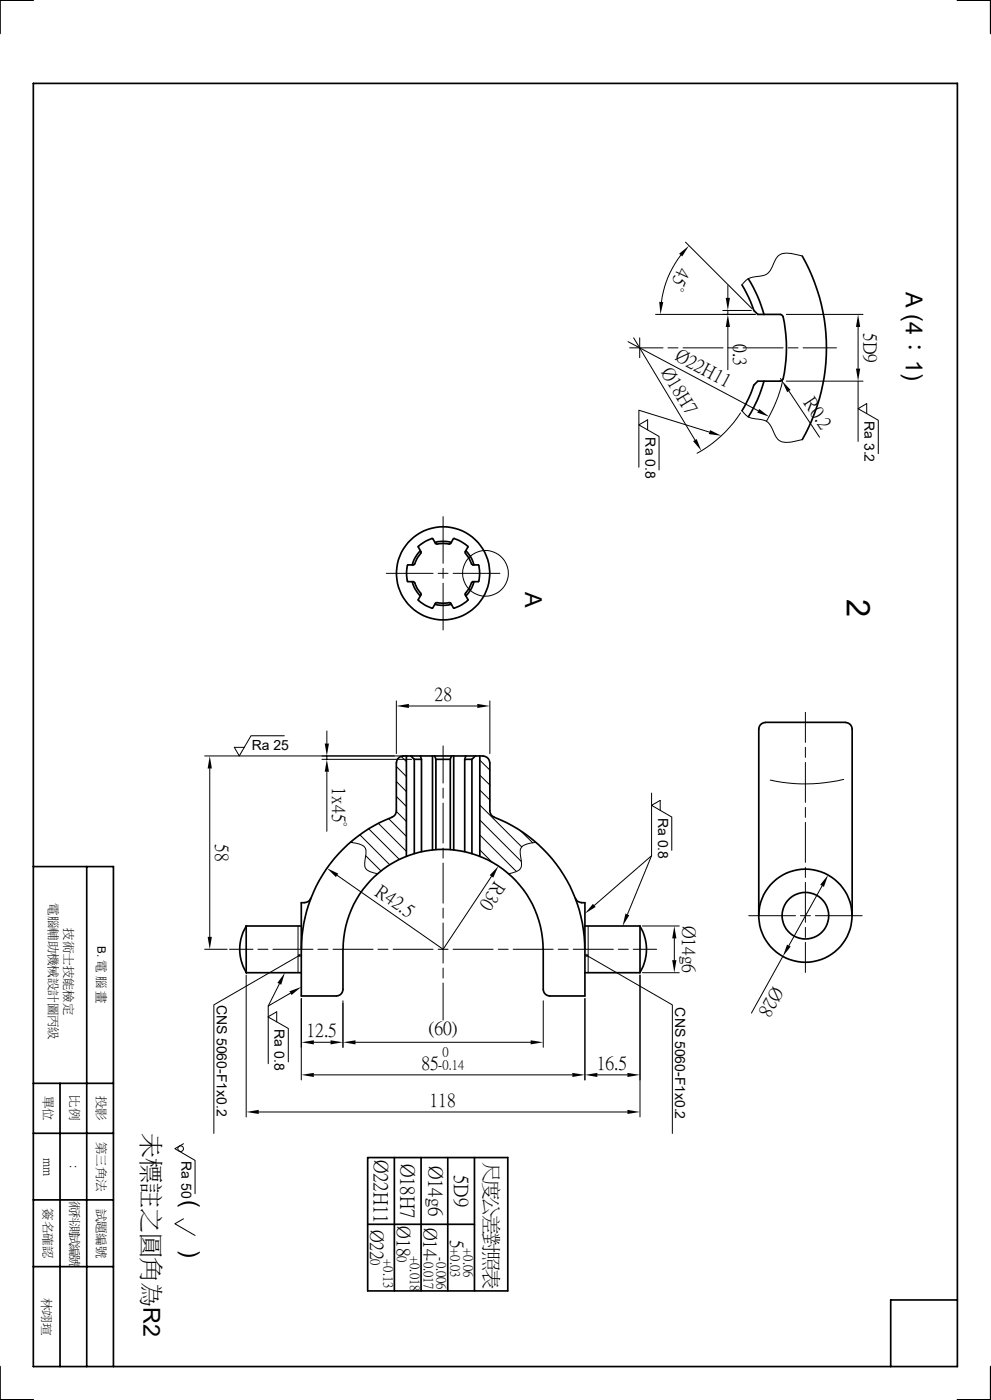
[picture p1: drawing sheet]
<svg xmlns="http://www.w3.org/2000/svg" width="297mm" height="420mm" viewBox="0 0 297 420" stroke-linecap="round" stroke-linejoin="round" font-family="sans-serif">
<g fill="none" stroke="#000" stroke-width=".51">
<path d="M10 0h-10v10M286.9 0h10v10M10 25h276.9v385h-276.9zM240.5 76.8a55.9 55.9 0 0 1 0 55.1M222.4 85.5l2 3.7 1.5 4M224.3 83.7a38.7 38.7 0 0 1 4.7 10.7M225.9 93.1l1.2 1.2 7 .1 .6 .6M234.7 95a40.3 40.3 0 0 1-.2 19l-.6 .3M229 114.3a38.7 38.7 0 0 1-4.7 10.8M233.9 114.3h-6.8l-1.2 1.2-1.5 4-2 3.7M122.3 174.5h1.7l.2 .3M123.5 174.5l1 2.3 1.5 2"/>
<path d="M124.2 169.2l-.2 .3h-1.8a7.8 7.8 0 0 0 .1 5M124.3 174.8l.7 1.7 1.1 1.5M125.3 164.1l.9 1.5-.1 .4-1.1 1.5-.7 1.7M125.4 179.9v.2M126 165.2l-1.5 2-1 2.3M126.1 178l.1 .4-.9 1.5M129.6 161.6a8.1 8.1 0 0 0-4.2 2.5M129.7 161.6l.9 1.5 .3 .1M130.3 162.7l2.5-.3 2.5 .3M130.9 163.2l1.9-.2 1.9 .2M135.9 161.6l-.9 1.5-.3 .1M136 161.6a8.6 8.6 0 0 1 4.2 2.5"/>
<path d="M139.5 178l-.1 .4 .9 1.5M139.6 165.2l1.5 2 1 2.3M140.2 179.9v.2M140.3 164.1l-.9 1.5 .1 .4 1.1 1.5 .7 1.7M141.3 174.8l-.7 1.7-1.1 1.5M141.4 169.2l.2 .3h1.8a7.8 7.8 0 0 1-.1 5M142.1 174.5l-1 2.3-1.5 2M143.3 174.5h-1.7l-.2 .3M125.4 180.1a9.2 9.2 0 0 0 4.2 2.3M129.7 182.4l.9-1.5 .3-.1 1.9 .2 1.9-.2 .3 .1 .9 1.5M130.3 181.3l2.5 .3 2.5-.3M140.2 180.1a9.2 9.2 0 0 1-4.2 2.3"/>
<path d="M229.4 216.7a2.02 2.02 0 0 0-2 2v56M229.4 216.7h24M253.4 216.7a2.02 2.02 0 0 1 2 2v56M118.8 228.8v14.4l-.4 1.2-.9 .7M118.8 228.8a2.1 2.1 0 0 1 2-2h24a2.1 2.1 0 0 1 2 2v14.4l.4 1.2 .9 .7M121.8 226.8v30.1M123.1 226.8l1.1 1M124.2 227.8h2.1v27.7M124.2 227.8v28.3M126 226.8l.3 1M129.6 226.8v28.2M130.3 226.8l.3 1v27"/>
<path d="M130.6 227.8h4.4M135.3 226.8l-.3 1v27M136 226.8v28.2M139.6 226.8l-.3 1M141.4 227.8h-2.1v27.7M141.4 227.8v28.3M142.5 226.8l-1.1 1M143.8 226.8v30.1M10 260h24v150M26 260v150M117.5 245.2a42.4 42.4 0 0 0-27.2 39.6M148.1 245.2a42.4 42.4 0 0 1 27.2 39.6"/>
<path d="M73.8 277.8v14h16.5M73.8 277.8h16.5M73.8 277.8a13.3 13.3 0 0 0 0 14M93.1 269.5l-.7 .9-1.1 .4h-1v28h10.5a2.02 2.02 0 0 0 2-2v-12a30 30 0 0 1 30-30 30 30 0 0 1 30 30M172.5 269.5l.7 .9 .7 .3 1.4 .1v28h-10.5a2.02 2.02 0 0 1-2-2v-12M175.3 277.8h16.5v14h-16.5M191.8 277.8a13.3 13.3 0 0 1 0 14M10 340h24M10 325h24M18 325v85M10 360h24M110.2 347.3h42v40h-42z"/>
<path d="M118.2 347.3v40M126.2 347.3v40M134.2 347.3v40M142.2 347.3v40M10 380h24M110.2 367.3h32M286.9 390h-19.9v20M0 410v9.9h10M296.9 410v9.9h-10"/>
<circle cx="132.8" cy="172" r="14"/>
<circle cx="241.4" cy="274.7" r="7"/>
<circle cx="241.4" cy="274.7" r="14"/>
</g>
<g fill="none" stroke="#000" stroke-width=".3">
<path d="M204 76.5a28.7 28.7 0 0 0-5.8 14.1M205.4 72.6l20 20M240.5 76.8a12.3 12.3 0 0 0-6-.7 3.8 3.8 0 0 0-2.5 2.7l-.6 1.3a4.2 4.2 0 0 1-4.3 2.8 5.1 5.1 0 0 0-4.7 2.6M216.6 93.1h8.6M218.1 85.6v3.8M218.1 93.1v1.2M218.1 98.1v12.8M226.4 94.3h-29.9M235.7 94.3h23M257.2 98.1v12.5M188.2 102.5l39 20.7M188.7 104.4h10"/>
<path d="M189.9 101.3l18.4 30.7M191.7 101.3v6M200.2 104.4h3M204.7 104.4h12M218.2 104.4h3M222.7 104.4h12M233.9 113.5l.5 .7M234.5 114.4a42.1 42.1 0 0 1-4.8 12M235.7 114.3h23M236.2 104.4h3M236.4 117.3l9.2 13.8M240.7 104.4h10"/>
<path d="M257.2 114.3v18.1M194.1 128.9v-3l-2.6 1.6 6 3.4v10.1M212.6 129.6l-21.1-6.5v17.1M222 123.9a36.3 36.3 0 0 1-13.1 12.1M222.4 123.2a5.1 5.1 0 0 0 4.7 2.5 4.2 4.2 0 0 1 4.3 2.8l.6 1.4a4 4 0 0 0 5.3 2.7l3.2-.7M259.8 124.1v-3l-2.6 1.5 6 3.5v10M132.8 155v14M115.8 172h14M131.3 172h3M132.8 170.5v3M132.8 175v14M135.8 172h14"/>
<path d="M98 219.3v3.8M118.8 210.3v15.8M122.6 211.8h20.4M146.8 210.3v15.8M241.4 213.7v9M61.3 226.8h61.1M62.9 230.5v50.6M85.2 220.7h-10l-3.5 6.1-1.5-2.6h3M96.5 227.8h26.9M98 226.8v1M98 231.5v17.9M118.8 230l3 3"/>
<path d="M118.8 234.4l3 3M118.8 238.9l3 3M120.2 226.9l1.6 1.6M132.8 223.8v11.1M132.8 236.4v3M143.8 228l3 3M143.8 232.5l3 3M143.8 237l3 3M195.3 237.9v18.8l-7.3 17.6M241.4 224.2v3M241.4 228.7v12M252.9 233.8a49.1 49.1 0 0 1-22.1 .2"/>
<path d="M104.9 252.7a5.7 5.7 0 0 1 4.5 1.6 2.98 2.98 0 0 1 .2 2.7 5.2 5.2 0 0 0 0 3.5 4.8 4.8 0 0 0 3.6 1.6M105.3 252.4l.4 .4M107.8 250.4l9 9M109.6 256.7l4.6 4.6M110.5 248.6l9.2 9.2M113.4 247l8.4 8.4M116.5 245.6l5.3 5.3M118.8 243.4l3 3M132.8 240.9v12M132.8 254.4v3M132.8 258.9v12M143.8 241.5l12.6 12.6"/>
<path d="M143.8 246l12.5 12.4M143.8 250.5l11 11M143.8 255l3.6 3.6M155.9 249.1l3.7 3.7M160.7 252.7a5.7 5.7 0 0 0-4.5 1.6 2.98 2.98 0 0 0-.2 2.7 5.2 5.2 0 0 1 0 3.5 4.8 4.8 0 0 1-3.6 1.6M195.3 256.7l-17.2 14.9M197.9 243.1v-3l-2.6 1.5 6 3.5v10M241.4 242.2v3M241.4 246.7v12M89.3 277.8v14M101 262.6l31.8 22.2 14.5-21.9M132.8 272.4v3"/>
<path d="M132.8 276.9v12M176.3 277.8v14M192.5 277.8h11.1M224.4 274.7h14M239.9 274.7h3M241.4 260.2v3M241.4 264.7v12M241.4 278.2v3M244.4 274.7h14M246.4 265.8l-10 17.9M61.3 284.8h6.8M68.8 284.8h7"/>
<path d="M73.8 292.5v42.6M77.3 284.8h3M81.8 284.8h12M83.7 295.1l-3.3 6.7M87 297.9l-6.6 3.9v17.3M89.8 286.6l-25.7 14.9v38.5M90.3 299.6v24.4M95.3 284.8h3M99.8 284.8h12M113.3 284.8h3M117.8 284.8h12M131.3 284.8h3"/>
<path d="M132.8 290.4v3M132.8 294.9v11.1M135.8 284.8h12M149.3 284.8h3M153.8 284.8h12M167.3 284.8h3M171.8 284.8h12M175.3 299.6v24.4M175.8 286.6l25.7 14.9v38.5M185.3 284.8h3M189.8 284.8h7M191.8 292.5v42.6"/>
<path d="M192.5 291.8h11.1M202.1 281.5v6.5M234.6 286.9l-9.4 17M241.4 282.7v9M82.9 306.5v-3l-2.6 1.6 6.1 3.4v10.1M94.1 312.7h5M102.8 300.2v14M106.6 312.7h52.4M162.8 300.2v14M77.6 333.6h110.4M94.1 322.5h77.4M179 322.5h9"/>
<path d="M55 343.1l-2.6 1.5 6.1 3.5v10M55 365.6l-2.6 1.5 6.1 3.5"/>
<circle cx="145.5" cy="172" r="6.8"/>
<circle cx="54.1" cy="344.6" r=".85"/>
</g>
<g fill="#000">
<path d="M203.5 76.1l3-2.4-2 3.2zM197.6 90.6h1.2l-.8 3.7zM217.5 89.4h1.3l-.7 3.7zM218.1 94.3l.7 3.8h-1.3zM257.2 94.3l.6 3.8h-1.3zM234.4 114.2l2.5 2.8-1 .6zM256.5 110.6h1.3l-.6 3.7zM207.7 132.3l1.1-.6 1.4 3.5zM212.8 129l3.4 1.7-3.8-.5zM227.5 122.7l3 2.3-3.6-1.2zM118.8 211.8l3.8-.6v1.2zM143 211.2l3.8 .6-3.8 .6z"/>
<path d="M62.9 226.8l.6 3.7h-1.3zM97.3 223.1h1.3l-.6 3.7zM98 227.8l.6 3.7h-1.3zM98 260.4l3.4 1.7-.7 1zM149.4 259.8l-1.6 3.5-1-.7zM177.7 271.1l.8 1-3.2 2zM187.5 274.1l1.1 .5-2 3.2zM248.2 262.5l-1.3 3.6-1.1-.7zM62.2 281.1h1.3l-.6 3.7zM85.4 291.8l-1.1 3.6-1.2-.5zM86.7 297.4l3.6-1.3-2.9 2.4zM89.3 286.6h.5l-.4 .3z"/>
<path d="M89.4 286.4l.4 .2h-.5zM89.4 286.9l.4-.3-.3 .4zM89.5 286.2l.3 .4-.4-.2zM89.8 286.6v.5l-.3-.1zM89.5 286.2l.3-.1v.5zM89.8 286.6l.2 .4-.2 .1zM89.8 286.1l.2 .1-.2 .4zM89.8 286.6l.4 .3-.2 .1zM90 286.2l.2 .2-.4 .2zM89.8 286.6h.5l-.1 .3zM89.8 286.6l.4-.2 .1 .2zM175.3 286.6h.5l-.4 .3z"/>
<path d="M175.4 286.4l.4 .2h-.5zM175.4 286.9l.4-.3-.2 .4zM175.8 286.6v.5l-.2-.1zM175.4 286.4l.2-.2 .2 .4zM175.8 286.6l.3 .4-.3 .1zM175.6 286.2l.2-.1v.5zM175.8 286.6l.4 .3-.1 .1zM175.8 286.1l.3 .1-.3 .4zM175.8 286.6h.5l-.1 .3zM176.1 286.2l.1 .2-.4 .2zM175.8 286.6l.4-.2 .1 .2zM202.1 277.8l.6 3.7h-1.2z"/>
<path d="M201.5 288h1.2l-.6 3.8zM235.9 283.4l1.1 .6-2.4 2.9zM90.3 312.7l3.8-.6v1.2zM99.1 312.1l3.7 .6-3.7 .6zM102.8 312.7l3.8-.6v1.2zM159 312.1l3.8 .6-3.8 .6zM73.8 333.6l3.8-.6v1.2zM90.3 322.5l3.8-.6v1.2zM171.5 321.9l3.8 .6-3.8 .6zM175.3 322.5l3.7-.6v1.2zM188 321.9l3.8 .6-3.8 .6zM188 333l3.8 .6-3.8 .6z"/>
</g>
<text font-size="9.8" x="253.8" y="179.7" transform="rotate(90 253.8 179.7)">2</text>
<text font-size="7.5" x="43" y="340" transform="rotate(90 43 340)">未標註之圓角為R2</text>
<g font-size="7">
<text x="271.4" y="87.6" transform="rotate(90 271.4 87.6)">A (4：1)</text>
<text x="157.4" y="177.5" transform="rotate(90 157.4 177.5)">A</text>
<text x="54.8" y="359.9" transform="rotate(90 54.8 359.9)">(</text>
<text x="54.8" y="374.9" transform="rotate(90 54.8 374.9)">)</text>
</g>
<g font-size="6">
<text x="112.3" y="347.9" transform="rotate(90 112.3 347.9)">Ø22H11</text>
<text x="120.3" y="349.1" transform="rotate(90 120.3 349.1)">Ø18H7</text>
<text x="128.7" y="349.7" transform="rotate(90 128.7 349.7)">Ø14g6</text>
<text x="136.4" y="352.5" transform="rotate(90 136.4 352.5)">5D9</text>
<text x="145.4" y="348.5" transform="rotate(90 145.4 348.5)">尺度公差對照表</text>
</g>
<g font-size="5.6">
<text x="203.6" y="80.1" transform="rotate(114 203.6 80.1)">45°</text>
<text x="259.1" y="99.9" transform="rotate(90 259.1 99.9)">5D9</text>
<text x="202.1" y="107.8" transform="rotate(28 202.1 107.8)">Ø22H11</text>
<text x="220" y="103.2" transform="rotate(90 220 103.2)">0.3</text>
<text x="198.2" y="111.5" transform="rotate(59 198.2 111.5)">Ø18H7</text>
<text x="240.9" y="120.6" transform="rotate(56 240.9 120.6)">R0.2</text>
<text x="130.3" y="209.9">28</text>
<text x="99.9" y="236.2" transform="rotate(90 99.9 236.2)">1x45°</text>
<text x="64.8" y="253.2" transform="rotate(90 64.8 253.2)">58</text>
<text x="112.3" y="268.1" transform="rotate(35 112.3 268.1)">R42.5</text>
<text x="148.6" y="264.3" transform="rotate(123 148.6 264.3)">R30</text>
<text x="204.7" y="277.7" transform="rotate(90 204.7 277.7)">Ø14g6</text>
<text x="231.8" y="295.9" transform="rotate(119 231.8 295.9)">Ø28</text>
<text x="91.9" y="310.8">12.5</text>
<text x="128.4" y="310.1">(60)</text>
<text x="126.3" y="320.6">85</text>
<text x="178.9" y="320.6">16.5</text>
<text x="128.7" y="331.7">118</text>
<text x="111.3" y="368.9" transform="rotate(90 111.3 368.9)">Ø22</text>
<text x="119.3" y="367.9" transform="rotate(90 119.3 367.9)">Ø18</text>
<text x="127.2" y="368.3" transform="rotate(90 127.2 368.3)">Ø14</text>
<text x="135.3" y="372" transform="rotate(90 135.3 372)">5</text>
</g>
<g font-size="4.2">
<text x="193.4" y="131.2" transform="rotate(90 193.4 131.2)">Ra 0.8</text>
<text x="259.1" y="126.3" transform="rotate(90 259.1 126.3)">Ra 3.2</text>
<text x="75.4" y="224.9">Ra 25</text>
<text x="197.2" y="245.3" transform="rotate(90 197.2 245.3)">Ra 0.8</text>
<text x="65" y="301.4" transform="rotate(90 65 301.4)">CNS 5060-F1x0.2</text>
<text x="202.4" y="302.2" transform="rotate(90 202.4 302.2)">CNS 5060-F1x0.2</text>
<text x="82.3" y="308.8" transform="rotate(90 82.3 308.8)">Ra 0.8</text>
<text x="54.4" y="348.3" transform="rotate(90 54.4 348.3)">Ra 50</text>
</g>
<g font-size="4">
<text x="132.6" y="316.7">0</text>
<text x="131.4" y="320.6">-0.14</text>
<text x="111.3" y="377.8" transform="rotate(90 111.3 377.8)">0</text>
<text x="115.1" y="377.8" transform="rotate(90 115.1 377.8)">+0.13</text>
<text x="119.3" y="376.9" transform="rotate(90 119.3 376.9)">0</text>
<text x="123.1" y="376.9" transform="rotate(90 123.1 376.9)">+0.018</text>
<text x="127.2" y="377.2" transform="rotate(90 127.2 377.2)">-0.017</text>
<text x="131.1" y="377.2" transform="rotate(90 131.1 377.2)">-0.006</text>
<text x="135.3" y="374.5" transform="rotate(90 135.3 374.5)">+0.03</text>
<text x="139.1" y="374.5" transform="rotate(90 139.1 374.5)">+0.06</text>
</g>
<g font-size="3.7">
<text x="14.9" y="271" transform="rotate(90 14.9 271)">電腦輔助機械設計圖丙級</text>
<text x="19.4" y="278.5" transform="rotate(90 19.4 278.5)">技術士技能檢定</text>
<text x="13.3" y="328.8" transform="rotate(90 13.3 328.8)">單位</text>
<text x="21.2" y="328.6" transform="rotate(90 21.2 328.6)">比例</text>
<text x="29.3" y="328.8" transform="rotate(90 29.3 328.8)">投影</text>
<text x="13.2" y="347.3" transform="rotate(90 13.2 347.3)">mm</text>
<text x="29.3" y="342.5" transform="rotate(90 29.3 342.5)">第三角法</text>
<text x="21.2" y="349.5" transform="rotate(90 21.2 349.5)">:</text>
<text x="13.2" y="362.5" transform="rotate(90 13.2 362.5)">簽名確認</text>
<text x="21.2" y="360.2" transform="rotate(90 21.2 360.2)">術科測試編號</text>
<text x="29.3" y="362.6" transform="rotate(90 29.3 362.6)">試題編號</text>
<text x="12.9" y="389.4" transform="rotate(90 12.9 389.4)">林翊瑄</text>
</g>
<text font-size="3.5" x="29.2" y="283.8" transform="rotate(90 29.2 283.8)">B. 電 腦 畫</text>
</svg>
